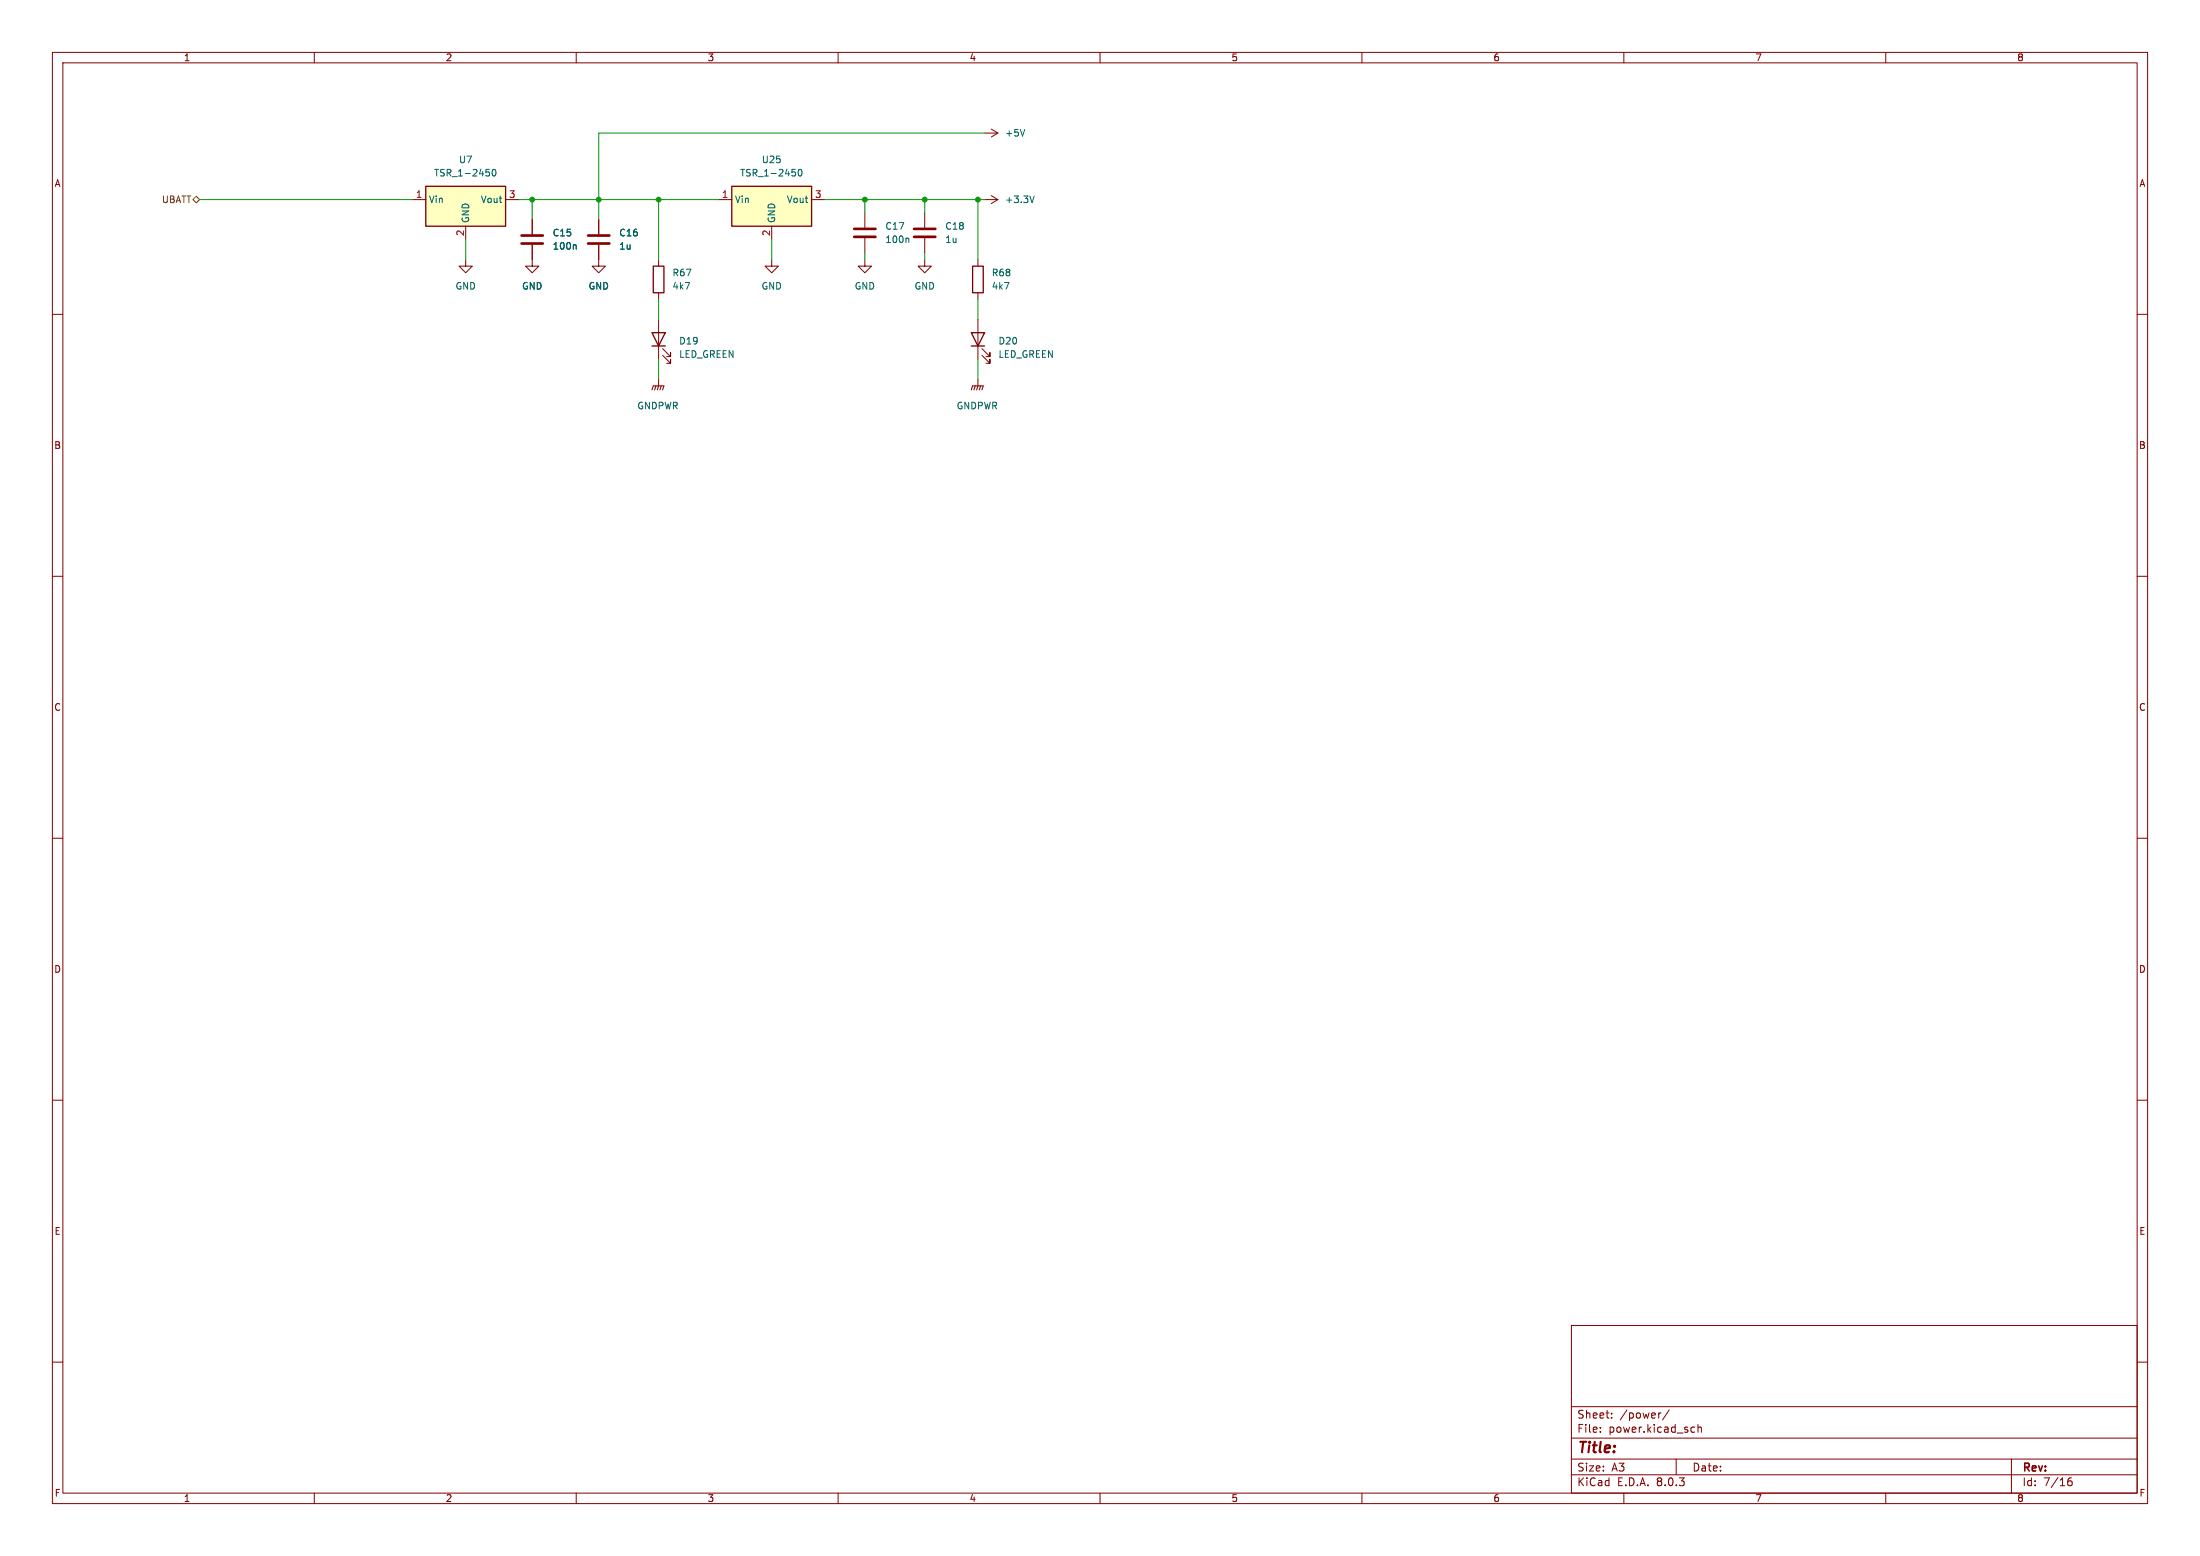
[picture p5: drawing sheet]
<svg xmlns="http://www.w3.org/2000/svg" width="420mm" height="297mm" viewBox="0 0 420 297" stroke-linecap="round" stroke-linejoin="round" font-family="sans-serif">
<g fill="none" stroke="#840000" stroke-width=".19">
<path d="M10 10h400v277h-400zM12 12h396v273h-396zM60 10v2M110 10v2M160 10v2M210 10v2M260 10v2M310 10v2M360 10v2M188 38.1h2.5M188 25.4h2.5M189.2 37.3l1.3 .8"/>
<path d="M189.2 24.6l1.3 .8M190.5 38.1l-1.3 .8M190.5 25.4l-1.3 .8M10 60h2M101.6 41.9v2.8M101.6 46.7v2.8M114.3 46.7v4.1h1.3l-1.3 1.3-1.3-1.3h1.3M114.3 41.9v2.8M125.7 49.5v1.3M125.7 55.9v1.3M147.3 49.5v1.3h1.3l-1.3 1.3-1.3-1.3h1.3M165.1 40.6v2.8"/>
<path d="M165.1 45.5v2.8M176.5 40.6v2.8M176.5 45.5v2.8M408 60h2M125.7 61v7.6M125.7 72.4v1.3M126.5 67.8l1.5 1.5v-.7v.7h-.7M126.5 66.5l1.5 1.6v-.8v.8h-.7M186.7 61v7.6M187.5 67.8l1.5 1.5v-.7v.7h-.8M187.5 66.5l1.5 1.6v-.8v.8h-.8M10 110h2"/>
<path d="M408 110h2M10 160h2M408 160h2M10 210h2M408 210h2M10 260h2M300 253h108v32h-108zM408 260h2M300 278.5h108M300 274.5h108M300 268.5h108M305.5 273.2v.2"/>
<path d="M305.5 272.5v.1M307.7 270.5v.2M307.7 269.8v.1M317.1 269.7l-.3 .1M318.7 269.1l-1.3 1.9M320 278.5v3M323.1 272.4l.4 .1M323.5 273.3l-.4 .1M324.2 272.5l.2-.1 .3 .1 .1 .9M324.2 271.9v1.5M384 278.5v6.5M60 285v2"/>
<path d="M110 285v2M160 285v2M210 285v2M260 285v2M300 281.5h108M310 285v2M360 285v2M394.7 282.9l.3-.2h.4l.2 .2v.4l-.3 .3h-.3l-.3-.3M395.4 282.1a.6 .6 0 0 0-.7 .6"/>
</g>
<path d="M124.7 50.8h2v5.1h-2zM124.5 63.5h2.5l-1.3 2.5zM124.5 66h2.5M185.4 63.5h2.6l-1.3 2.5zM185.4 66h2.6" fill="none" stroke="#840000" stroke-width=".25"/>
<path d="M124.5 74.4l.2-.7h2l-.2 .7M125.2 73.7l-.2 .7M125.7 73.7l-.2 .7M126.2 73.7l-.2 .7" fill="none" stroke="#840000" stroke-width=".2"/>
<path d="M195.6 24.7l-.4 1.3M197.4 37.4l-.4 1.3M109.8 46.7l.2 .2v.7M173.3 45.5l.2 .1v.7" fill="none" stroke="#006464" stroke-width=".19"/>
<path d="M99.6 46.5h4M99.6 45h4M112.3 46.5h4M112.3 45h4M163.1 45.2h4M163.1 43.7h4M174.5 45.2h4.1M174.5 43.7h4.1" fill="none" stroke="#840000" stroke-width=".51"/>
<path d="M139.7 35.6h15.2v7.6h-15.2z" fill="#ffffc2"/>
<path d="M139.7 35.6h15.2v7.6h-15.2z" fill="none" stroke="#840000" stroke-width=".25"/>
<path d="M137.2 38.1h2.5M154.9 38.1h2.6M88.9 49.5v1.3h1.3l-1.3 1.3-1.3-1.3h1.3M147.3 43.2v2.5M165.1 49.5v1.3h1.3l-1.3 1.3-1.3-1.3h1.3M176.5 49.5v1.3h1.3l-1.3 1.3-1.2-1.3h1.2" fill="none" stroke="#840000" stroke-width=".19"/>
<path d="M151.2 32.3h.6M151.8 32.9l.1 .2-.1 .4M152.6 32.4l.1-.1a.68 .68 0 0 1 .4 .7 .68 .68 0 0 1-.4 .6 .84 .84 0 0 1-.1-1.2z" fill="none" stroke="#006464" stroke-width=".19"/>
<path d="M81.3 35.6h15.2v7.6h-15.2z" fill="#ffffc2"/>
<path d="M81.3 35.6h15.2v7.6h-15.2zM185.7 50.8h2v5.1h-2z" fill="none" stroke="#840000" stroke-width=".25"/>
<path d="M78.7 38.1h2.6M96.5 38.1h2.6M88.9 43.2v2.5M101.6 46.7v4.1h1.3l-1.3 1.3-1.3-1.3h1.3M101.6 41.9v2.8M114.3 41.9v2.8M114.3 46.7v2.8M186.7 49.5v1.3M186.7 55.9v1.3M186.7 72.4v1.3" fill="none" stroke="#840000" stroke-width=".19"/>
<path d="M92.8 32.3h.6M93.3 32.9l.2 .2-.2 .4M94.1 32.4l.2-.1a.68 .68 0 0 1 .4 .7 .68 .68 0 0 1-.4 .6 .84 .84 0 0 1-.2-1.2zM109.8 46.7l.2 .2v.7" fill="none" stroke="#006464" stroke-width=".19"/>
<path d="M185.4 74.4l.3-.7h2l-.2 .7M186.2 73.7l-.3 .7M186.7 73.7l-.3 .7M187.2 73.7l-.3 .7" fill="none" stroke="#840000" stroke-width=".2"/>
<path d="M36.8 38.1l.7-.6 .6 .6-.6 .6z" fill="none" stroke="#725600" stroke-width=".19"/>
<g fill="none" stroke="#009600" stroke-width=".19">
<path d="M38.1 38.1h40.6M99.1 38.1h38.1M101.6 38.1v3.8M125.7 38.1v11.4M157.5 38.1h30.5M165.1 38.1v2.5M176.5 38.1v2.5M186.7 38.1v11.4M188 25.4h-73.7v16.5M88.9 45.7v3.8M125.7 57.2v3.8M147.3 45.7v3.8"/>
<path d="M165.1 48.3v1.2M176.5 48.3v1.2M186.7 57.2v3.8M125.7 68.6v3.8M186.7 68.6v3.8"/>
</g>
<g fill="#009600" stroke="#009600" stroke-width=".19">
<circle cx="165.1" cy="38.1" r=".46"/>
<circle cx="186.7" cy="38.1" r=".46"/>
<circle cx="176.5" cy="38.1" r=".46"/>
<circle cx="125.7" cy="38.1" r=".46"/>
<circle cx="114.3" cy="38.1" r=".46"/>
<circle cx="101.6" cy="38.1" r=".46"/>
</g>
<text font-size="2.8" fill="#840000" x="301" y="277.9">Title:</text>
<g font-size="2.1" fill="#840000">
<text x="301" y="273.7">File:</text>
<text x="301" y="271">Sheet:</text>
<text x="307.1" y="273.7">power.kicad_sch</text>
<text x="309.2" y="271">/power/</text>
<text x="301" y="281.1">Size:</text>
<text x="307.6" y="281.1">A3</text>
<text x="323" y="281.1">Date:</text>
<text x="386" y="281.3">Rev:</text>
<text x="301" y="283.9">KiCad</text>
<text x="308.7" y="283.9">E.D.A.</text>
<text x="316.3" y="283.9">8.0.3</text>
<text x="386" y="283.9">Id:</text>
<text x="390.1" y="283.9">7/16</text>
</g>
<g font-size="1.8" fill="#840000">
<text x="35" y="11.9">1</text>
<text x="85" y="11.9">2</text>
<text x="135" y="11.9">3</text>
<text x="185" y="11.9">4</text>
<text x="235" y="11.9">5</text>
<text x="285" y="11.9">6</text>
<text x="335" y="11.9">7</text>
<text x="385" y="11.9">8</text>
<text x="10.3" y="35.9">A</text>
<text x="408.3" y="35.9">A</text>
<text x="10.3" y="85.9">B</text>
<text x="408.2" y="85.9">B</text>
<text x="10.3" y="135.9">C</text>
<text x="408.2" y="135.9">C</text>
<text x="10.3" y="185.9">D</text>
<text x="408.2" y="185.9">D</text>
<text x="10.3" y="235.9">E</text>
<text x="408.3" y="235.9">E</text>
<text x="10.3" y="285.9">F</text>
<text x="35" y="286.9">1</text>
<text x="85" y="286.9">2</text>
<text x="135" y="286.9">3</text>
<text x="185" y="286.9">4</text>
<text x="235" y="286.9">5</text>
<text x="285" y="286.9">6</text>
<text x="335" y="286.9">7</text>
<text x="385" y="286.9">8</text>
<text x="408.3" y="285.9">F</text>
</g>
<g font-size="1.8" fill="#006464">
<text x="191.8" y="26.3">+5V</text>
<text x="82.8" y="33.9">TSR_1-2450</text>
<text x="87.5" y="31.3">U7</text>
<text x="141.2" y="33.9">TSR_1-2450</text>
<text x="145.3" y="31.3">U25</text>
<text x="81.8" y="39">Vin</text>
<text x="91.7" y="39">Vout</text>
<text x="140.2" y="39">Vin</text>
<text x="150.1" y="39">Vout</text>
<text x="191.8" y="39">+3.3V</text>
<text x="89.8" y="42.7" transform="rotate(-90 89.8 42.7)">GND</text>
<text x="105.4" y="47.9">100n</text>
<text x="105.4" y="45.3">C15</text>
<text x="118.1" y="47.9">1u</text>
<text x="118.1" y="45.3">C16</text>
<text x="148.2" y="42.7" transform="rotate(-90 148.2 42.7)">GND</text>
<text x="168.9" y="46.6">100n</text>
<text x="168.9" y="44">C17</text>
<text x="180.3" y="46.6">1u</text>
<text x="180.3" y="44">C18</text>
<text x="128.3" y="52.9">R67</text>
<text x="189.2" y="52.9">R68</text>
<text x="86.9" y="55.5">GND</text>
<text x="99.6" y="55.5">GND</text>
<text x="112.3" y="55.5">GND</text>
<text x="128.3" y="55.5">4k7</text>
<text x="145.3" y="55.5">GND</text>
<text x="163.1" y="55.5">GND</text>
<text x="174.5" y="55.5">GND</text>
<text x="189.2" y="55.5">4k7</text>
<text x="129.5" y="66">D19</text>
<text x="190.5" y="66">D20</text>
<text x="129.5" y="68.5">LED_GREEN</text>
<text x="190.5" y="68.5">LED_GREEN</text>
<text x="121.6" y="78.3">GNDPWR</text>
<text x="182.5" y="78.3">GNDPWR</text>
</g>
<text font-size="1.8" fill="#725600" x="30.8" y="39">UBATT</text>
<g font-size="1.8" fill="#a90000">
<text x="79.3" y="37.8">1</text>
<text x="97.1" y="37.8">3</text>
<text x="137.7" y="37.8">1</text>
<text x="155.5" y="37.8">3</text>
<text x="88.6" y="45.2" transform="rotate(-90 88.6 45.2)">2</text>
<text x="147.1" y="45.2" transform="rotate(-90 147.1 45.2)">2</text>
</g>
</svg>
